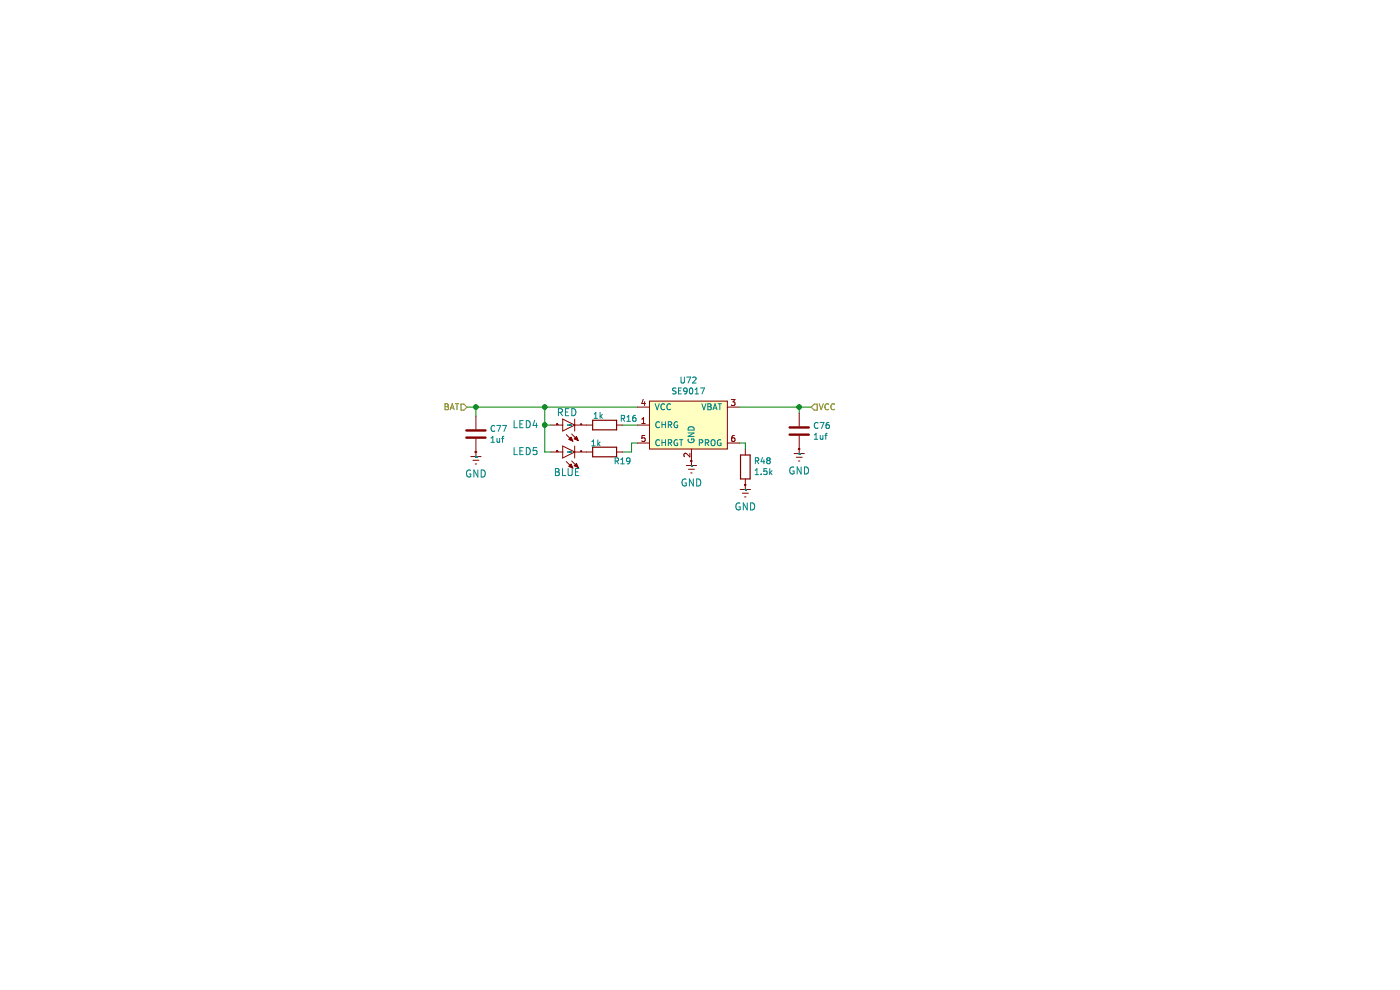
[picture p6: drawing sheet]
EESchema Schematic File Version 4
EELAYER 30 0
EELAYER END
$Descr A4 11693 8268
encoding utf-8
Sheet 7 8
Title ""
Date ""
Rev ""
Comp ""
Comment1 ""
Comment2 ""
Comment3 ""
Comment4 ""
$EndDescr
Wire Wire Line
	3900 3400 3975 3400
$Comp
L B.B-rescue:LED-B.B-eagle-import LED?
U 1 1
P 4700 3550
AR Path="/5FA3274C/5FBFF4C4" Ref="LED?"  Part="1" 
AR Path="/5F9EE529/5FBFF4C4" Ref="LED?"  Part="1" 
AR Path="/5FB8FF0F/5FBFF4C4" Ref="LED4"  Part="1" 
F 0 "LED4" V 4700 3750 59  0000 L CNN
F 1 "RED" V 4800 3425 59  0000 L CNN
F 2 "LED_SMD:LED_0603_1608Metric" H 4700 3550 50  0001 C CNN
F 3 "" H 4700 3550 50  0001 C CNN
F 4 "C2286" H 4700 3550 50  0001 C CNN "LCSC"
	1    4700 3550
	0    -1   -1   0   
$EndComp
$Comp
L B.B-rescue:LED-B.B-eagle-import LED?
U 1 1
P 4700 3775
AR Path="/5FA3274C/5FC00D50" Ref="LED?"  Part="1" 
AR Path="/5F9EE529/5FC00D50" Ref="LED?"  Part="1" 
AR Path="/5FB8FF0F/5FC00D50" Ref="LED5"  Part="1" 
F 0 "LED5" V 4700 3975 59  0000 L CNN
F 1 "BLUE" V 4525 3625 59  0000 L CNN
F 2 "LED_SMD:LED_0603_1608Metric" H 4700 3775 50  0001 C CNN
F 3 "" H 4700 3775 50  0001 C CNN
F 4 "C72041" H 4700 3775 50  0001 C CNN "LCSC"
	1    4700 3775
	0    -1   -1   0   
$EndComp
Wire Wire Line
	4600 3775 4550 3775
Wire Wire Line
	4550 3775 4550 3550
Wire Wire Line
	4600 3550 4550 3550
Connection ~ 4550 3550
Wire Wire Line
	4550 3550 4550 3400
$Comp
L B.B-rescue:C-Device-B.B-rescue C?
U 1 1
P 3975 3625
AR Path="/5F96CFDA/5FB55492" Ref="C?"  Part="1" 
AR Path="/5F9EE529/5F9F24D4/5FB55492" Ref="C?"  Part="1" 
AR Path="/5FA9DBB3/5F9F24D4/5FB55492" Ref="C?"  Part="1" 
AR Path="/5F9EE529/5FB1300F/5FB55492" Ref="C?"  Part="1" 
AR Path="/5FB26A97/5FB55492" Ref="C?"  Part="1" 
AR Path="/5FB8FF0F/5FB55492" Ref="C77"  Part="1" 
F 0 "C77" H 4090 3671 50  0000 L CNN
F 1 "1uf" H 4090 3580 50  0000 L CNN
F 2 "Resistor_SMD:R_0402_1005Metric" H 4013 3475 50  0001 C CNN
F 3 "~" H 3975 3625 50  0001 C CNN
F 4 "C52923" H 3975 3625 50  0001 C CNN "LCSC"
	1    3975 3625
	1    0    0    -1  
$EndComp
$Comp
L B.B-rescue:GND-B.B-eagle-import #GND?
U 1 1
P 3975 3875
AR Path="/5F96CFDA/5FB55498" Ref="#GND?"  Part="1" 
AR Path="/5F9EE529/5F9F24D4/5FB55498" Ref="#GND?"  Part="1" 
AR Path="/5FA9DBB3/5F9F24D4/5FB55498" Ref="#GND?"  Part="1" 
AR Path="/5F9EE529/5FB1300F/5FB55498" Ref="#GND?"  Part="1" 
AR Path="/5FB26A97/5FB55498" Ref="#GND?"  Part="1" 
AR Path="/5FB8FF0F/5FB55498" Ref="#GND0155"  Part="1" 
F 0 "#GND0155" H 3975 3875 50  0001 C CNN
F 1 "GND" H 3975 3795 59  0000 C CNN
F 2 "" H 3975 3875 50  0001 C CNN
F 3 "" H 3975 3875 50  0001 C CNN
	1    3975 3875
	1    0    0    -1  
$EndComp
Wire Wire Line
	5200 3775 5275 3775
Wire Wire Line
	5275 3775 5275 3700
Wire Wire Line
	3975 3475 3975 3400
Connection ~ 3975 3400
Wire Wire Line
	3975 3400 4550 3400
$Comp
L B.B-rescue:R-Device-B.B-rescue R16
U 1 1
P 5050 3550
F 0 "R16" V 5100 3425 50  0000 R CNN
F 1 "1k" V 5125 3650 50  0000 R CNN
F 2 "Resistor_SMD:R_0402_1005Metric" V 4980 3550 50  0001 C CNN
F 3 "~" H 5050 3550 50  0001 C CNN
F 4 "C11702" V 5050 3550 50  0001 C CNN "LCSC"
	1    5050 3550
	0    -1   -1   0   
$EndComp
$Comp
L B.B-rescue:R-Device-B.B-rescue R19
U 1 1
P 5050 3775
F 0 "R19" V 5125 4000 50  0000 R CNN
F 1 "1k" V 4975 3750 50  0000 R CNN
F 2 "Resistor_SMD:R_0402_1005Metric" V 4980 3775 50  0001 C CNN
F 3 "~" H 5050 3775 50  0001 C CNN
F 4 "C11702" V 5050 3775 50  0001 C CNN "LCSC"
	1    5050 3775
	0    1    1    0   
$EndComp
$Comp
L B.B-rescue:GND-B.B-eagle-import #GND0104
U 1 1
P 5775 3950
F 0 "#GND0104" H 5775 3950 50  0001 C CNN
F 1 "GND" H 5775 3870 59  0000 C CNN
F 2 "" H 5775 3950 50  0001 C CNN
F 3 "" H 5775 3950 50  0001 C CNN
	1    5775 3950
	1    0    0    -1  
$EndComp
$Comp
L B.B-rescue:GND-B.B-eagle-import #GND?
U 1 1
P 6225 4150
AR Path="/5FA4C94D/5FB9D127" Ref="#GND?"  Part="1" 
AR Path="/5F9AAC80/5FB9D127" Ref="#GND?"  Part="1" 
AR Path="/5FB8FF0F/5FB9D127" Ref="#GND0105"  Part="1" 
F 0 "#GND0105" H 6225 4150 50  0001 C CNN
F 1 "GND" H 6225 4070 59  0000 C CNN
F 2 "" H 6225 4150 50  0001 C CNN
F 3 "" H 6225 4150 50  0001 C CNN
	1    6225 4150
	1    0    0    -1  
$EndComp
$Comp
L B.B-rescue:R-Device-B.B-rescue R48
U 1 1
P 6225 3900
F 0 "R48" H 6155 3854 50  0000 R CNN
F 1 "1.5k" H 6155 3945 50  0000 R CNN
F 2 "Resistor_SMD:R_0603_1608Metric" V 6155 3900 50  0001 C CNN
F 3 "~" H 6225 3900 50  0001 C CNN
F 4 "C22843" V 6225 3900 50  0001 C CNN "LCSC"
	1    6225 3900
	-1   0    0    1   
$EndComp
Wire Wire Line
	6225 3700 6175 3700
Wire Wire Line
	6225 3750 6225 3700
Connection ~ 4550 3400
Wire Wire Line
	5275 3700 5325 3700
Wire Wire Line
	4550 3400 5325 3400
Wire Wire Line
	5200 3550 5325 3550
$Comp
L B.B-rescue:SE9017-B.B-rescue U72
U 1 1
P 5775 3400
F 0 "U72" H 5750 3625 50  0000 C CNN
F 1 "SE9017" H 5750 3534 50  0000 C CNN
F 2 "Package_TO_SOT_SMD:SOT-23-6" H 5775 3400 50  0001 C CNN
F 3 "https://datasheet.lcsc.com/szlcsc/Seaward-Elec-SE9017-HF_C115752.pdf" H 5775 3400 50  0001 C CNN
F 4 "C115751" H 5775 3400 50  0001 C CNN "LCSC"
F 5 "0;0;180" H 5775 3400 50  0001 C CNN "JLCPCB_CORRECTION"
	1    5775 3400
	1    0    0    -1  
$EndComp
Wire Wire Line
	6175 3400 6675 3400
Wire Wire Line
	6675 3450 6675 3400
$Comp
L B.B-rescue:GND-B.B-eagle-import #GND?
U 1 1
P 6675 3850
AR Path="/5F96CFDA/5FB5121E" Ref="#GND?"  Part="1" 
AR Path="/5F9EE529/5F9F24D4/5FB5121E" Ref="#GND?"  Part="1" 
AR Path="/5FA9DBB3/5F9F24D4/5FB5121E" Ref="#GND?"  Part="1" 
AR Path="/5F9EE529/5FB1300F/5FB5121E" Ref="#GND?"  Part="1" 
AR Path="/5FB26A97/5FB5121E" Ref="#GND?"  Part="1" 
AR Path="/5FB8FF0F/5FB5121E" Ref="#GND0107"  Part="1" 
F 0 "#GND0107" H 6675 3850 50  0001 C CNN
F 1 "GND" H 6675 3770 59  0000 C CNN
F 2 "" H 6675 3850 50  0001 C CNN
F 3 "" H 6675 3850 50  0001 C CNN
	1    6675 3850
	1    0    0    -1  
$EndComp
$Comp
L B.B-rescue:C-Device-B.B-rescue C?
U 1 1
P 6675 3600
AR Path="/5F96CFDA/5FB51226" Ref="C?"  Part="1" 
AR Path="/5F9EE529/5F9F24D4/5FB51226" Ref="C?"  Part="1" 
AR Path="/5FA9DBB3/5F9F24D4/5FB51226" Ref="C?"  Part="1" 
AR Path="/5F9EE529/5FB1300F/5FB51226" Ref="C?"  Part="1" 
AR Path="/5FB26A97/5FB51226" Ref="C?"  Part="1" 
AR Path="/5FB8FF0F/5FB51226" Ref="C76"  Part="1" 
F 0 "C76" H 6790 3646 50  0000 L CNN
F 1 "1uf" H 6790 3555 50  0000 L CNN
F 2 "Resistor_SMD:R_0402_1005Metric" H 6713 3450 50  0001 C CNN
F 3 "~" H 6675 3600 50  0001 C CNN
F 4 "C52923" H 6675 3600 50  0001 C CNN "LCSC"
	1    6675 3600
	1    0    0    -1  
$EndComp
Connection ~ 6675 3400
Wire Wire Line
	6675 3400 6775 3400
Text HLabel 3900 3400 0    50   Input ~ 0
BAT
Text HLabel 6775 3400 2    50   Input ~ 0
VCC
$EndSCHEMATC
